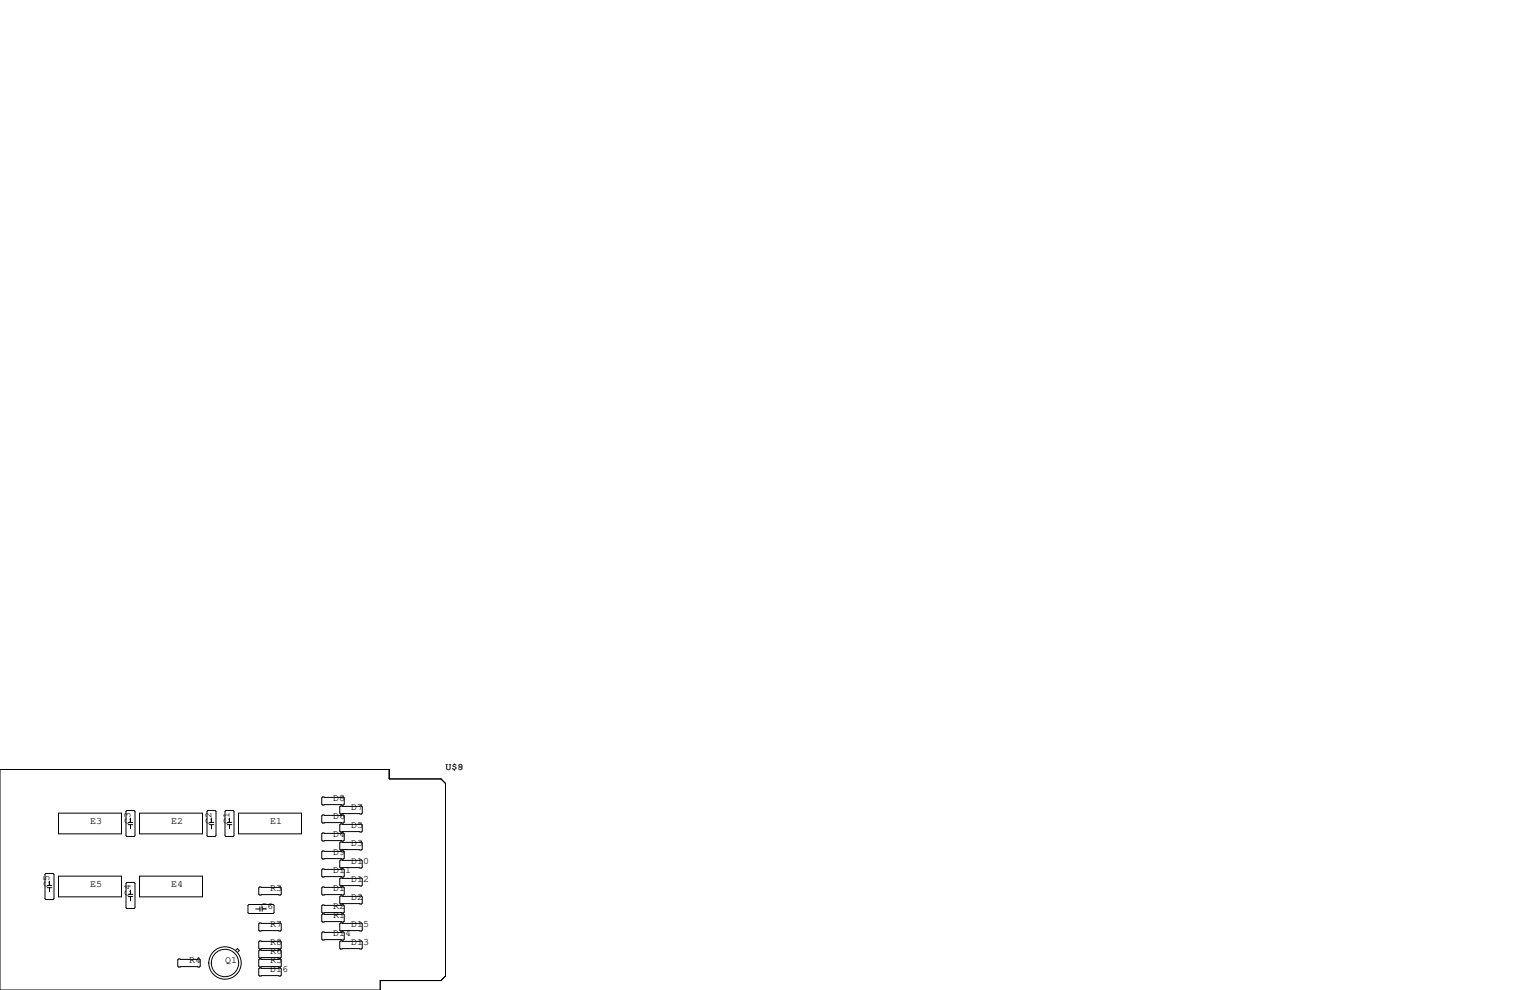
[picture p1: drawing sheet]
<svg xmlns="http://www.w3.org/2000/svg" width="432mm" height="279mm" viewBox="0 0 432 279" stroke-linecap="round" stroke-linejoin="round" font-family="sans-serif">
<g fill="none" stroke="#000" stroke-width=".28">
<path d="M0 217.2h109.9v2.6h14.6l1.2 1.3v54.4l-1.2 1.2h-17.2v2.7h-107.3zM16.5 229.5h17.8v5.8h-17.8zM35.8 228.7h2l.3 .3v6.8l-.3 .3h-2l-.2-.3v-6.8zM36.2 232.1h1.3M36.2 232.7h1.3M36.8 230.9v1.2M36.8 232.7v1.2M39.4 229.5h17.8v5.8h-17.8zM58.7 228.7h2l.3 .3v6.8l-.3 .3h-2l-.3-.3v-6.8zM59.1 232.1h1.2M59.1 232.7h1.2M59.7 230.9v1.2"/>
<path d="M59.7 232.7v1.2M63.8 228.7h2l.2 .3v6.8l-.2 .3h-2l-.3-.3v-6.8zM64.1 232.1h1.3M64.1 232.7h1.3M64.8 230.9v1.2M64.8 232.7v1.2M67.3 229.5h17.8v5.8h-17.8zM91.1 230h5.8l.3 .3v1.7l-.3 .3h-5.8l-.3-.3v-1.7zM91.1 224.9h5.8l.3 .3v1.7l-.3 .3h-5.8l-.3-.3v-1.7zM91.1 235.1h5.8l.3 .2v1.8l-.3 .3h-5.8l-.3-.3v-1.8zM96.1 227.5h5.9l.2 .2v1.8l-.2 .2h-5.9l-.2-.2v-1.8zM96.1 232.5h5.9l.2 .3v1.8l-.2 .2h-5.9l-.2-.2v-1.8z"/>
<path d="M96.1 237.6h5.9l.2 .3v1.7l-.2 .3h-5.9l-.2-.3v-1.7zM13 246.5h2l.2 .3v6.8l-.2 .3h-2l-.3-.3v-6.8zM13.3 249.9h1.3M13.3 250.5h1.3M14 248.7v1.2M14 250.5v1.2M16.5 247.3h17.8v5.8h-17.8zM35.6 249.3l.2-.3h2l.3 .3v6.9l-.3 .2h-2l-.2-.2zM36.2 253h1.3M36.2 252.4h1.3M36.8 251.2v1.2M36.8 253v1.3"/>
<path d="M39.4 247.3h17.8v5.8h-17.8zM70 255.5l.2-.2h6.9l.2 .2v2.1l-.2 .2h-6.9l-.2-.2zM72.1 256.5h1.3M73 250.6l.3-.3h5.8l.3 .3v1.7l-.3 .3h-5.8l-.3-.3zM73.4 255.9v1.3M74 256.5h1.2M74 255.9v1.3M90.8 250.6l.3-.3h5.8l.3 .3v1.7l-.3 .3h-5.8l-.3-.3zM90.8 245.5l.3-.3h5.8l.3 .3v1.8l-.3 .2h-5.8l-.3-.2zM90.8 255.7l.3-.3h5.8l.3 .3v1.7l-.3 .3h-5.8l-.3-.3zM90.8 258.2l.3-.3h5.8l.3 .3v1.8l-.3 .2h-5.8l-.3-.2zM91.1 240.2h5.8l.3 .2v1.8l-.3 .2h-5.8l-.3-.2v-1.8z"/>
<path d="M95.9 253.1l.2-.2h5.9l.2 .2v1.8l-.2 .2h-5.9l-.2-.2zM95.9 248l.2-.2h5.9l.2 .2v1.8l-.2 .3h-5.9l-.2-.3zM96.1 242.7h5.9l.2 .3v1.7l-.2 .3h-5.9l-.2-.3v-1.7zM50.2 270.9l.2-.3h5.9l.2 .3v1.8l-.2 .2h-5.9l-.2-.2zM66.5 268.2l.5-.5 .5 .5-.5 .6M73 268.4l.3-.3h5.8l.3 .3v1.7l-.3 .3h-5.8l-.3-.3zM73 260.7l.3-.2h5.8l.3 .2v1.8l-.3 .3h-5.8l-.3-.3zM73 265.8l.3-.2h5.8l.3 .2v1.8l-.3 .2h-5.8l-.3-.2zM73 270.9l.3-.3h5.8l.3 .3v1.8l-.3 .2h-5.8l-.3-.2zM73 273.4l.3-.2h5.8l.3 .2v1.8l-.3 .3h-5.8l-.3-.3zM90.8 263.3l.3-.3h5.8l.3 .3v1.7l-.3 .3h-5.8l-.3-.3zM95.9 260.7l.2-.2h5.9l.2 .2v1.8l-.2 .3h-5.9l-.2-.3z"/>
<path d="M95.9 265.8l.2-.2h5.9l.2 .2v1.8l-.2 .2h-5.9l-.2-.2z"/>
<circle cx="63.5" cy="271.8" r="3.9"/>
<circle cx="63.5" cy="271.8" r="4.6"/>
</g>
<g font-size="2.8">
<text x="125.7" y="217.2">U$8</text>
<text x="129.1" y="217.2">9</text>
<text x="94" y="226.1">D8</text>
<text x="25.4" y="232.4">E3</text>
<text x="36.8" y="232.4" transform="rotate(-90 36.8 232.4)">C3</text>
<text x="48.3" y="232.4">E2</text>
<text x="59.7" y="232.4" transform="rotate(-90 59.7 232.4)">C2</text>
<text x="64.8" y="232.4" transform="rotate(-90 64.8 232.4)">C1</text>
<text x="76.2" y="232.4">E1</text>
<text x="94" y="231.1">D6</text>
<text x="99.1" y="233.7">D5</text>
<text x="99.1" y="228.6">D7</text>
<text x="94" y="236.2">D4</text>
<text x="99.1" y="238.8">D3</text>
<text x="94" y="241.3">D9</text>
<text x="99.1" y="243.8">D10</text>
<text x="14" y="250.2" transform="rotate(-90 14 250.2)">C5</text>
<text x="25.4" y="250.2">E5</text>
<text x="48.3" y="250.2">E4</text>
<text x="76.2" y="251.5">R3</text>
<text x="94" y="251.5">D1</text>
<text x="94" y="246.4">D11</text>
<text x="99.1" y="248.9">D12</text>
<text x="36.8" y="252.7" transform="rotate(-90 36.8 252.7)">C4</text>
<text x="73.7" y="256.5">C6</text>
<text x="94" y="256.5">R2</text>
<text x="99.1" y="254">D2</text>
<text x="76.2" y="261.6">R7</text>
<text x="94" y="259.1">R1</text>
<text x="99.1" y="261.6">D15</text>
<text x="76.2" y="269.2">R6</text>
<text x="76.2" y="266.7">R8</text>
<text x="94" y="264.2">D14</text>
<text x="99.1" y="266.7">D13</text>
<text x="53.3" y="271.8">R4</text>
<text x="63.5" y="271.8">Q1</text>
<text x="76.2" y="274.3">D16</text>
<text x="76.2" y="271.8">R5</text>
</g>
</svg>
